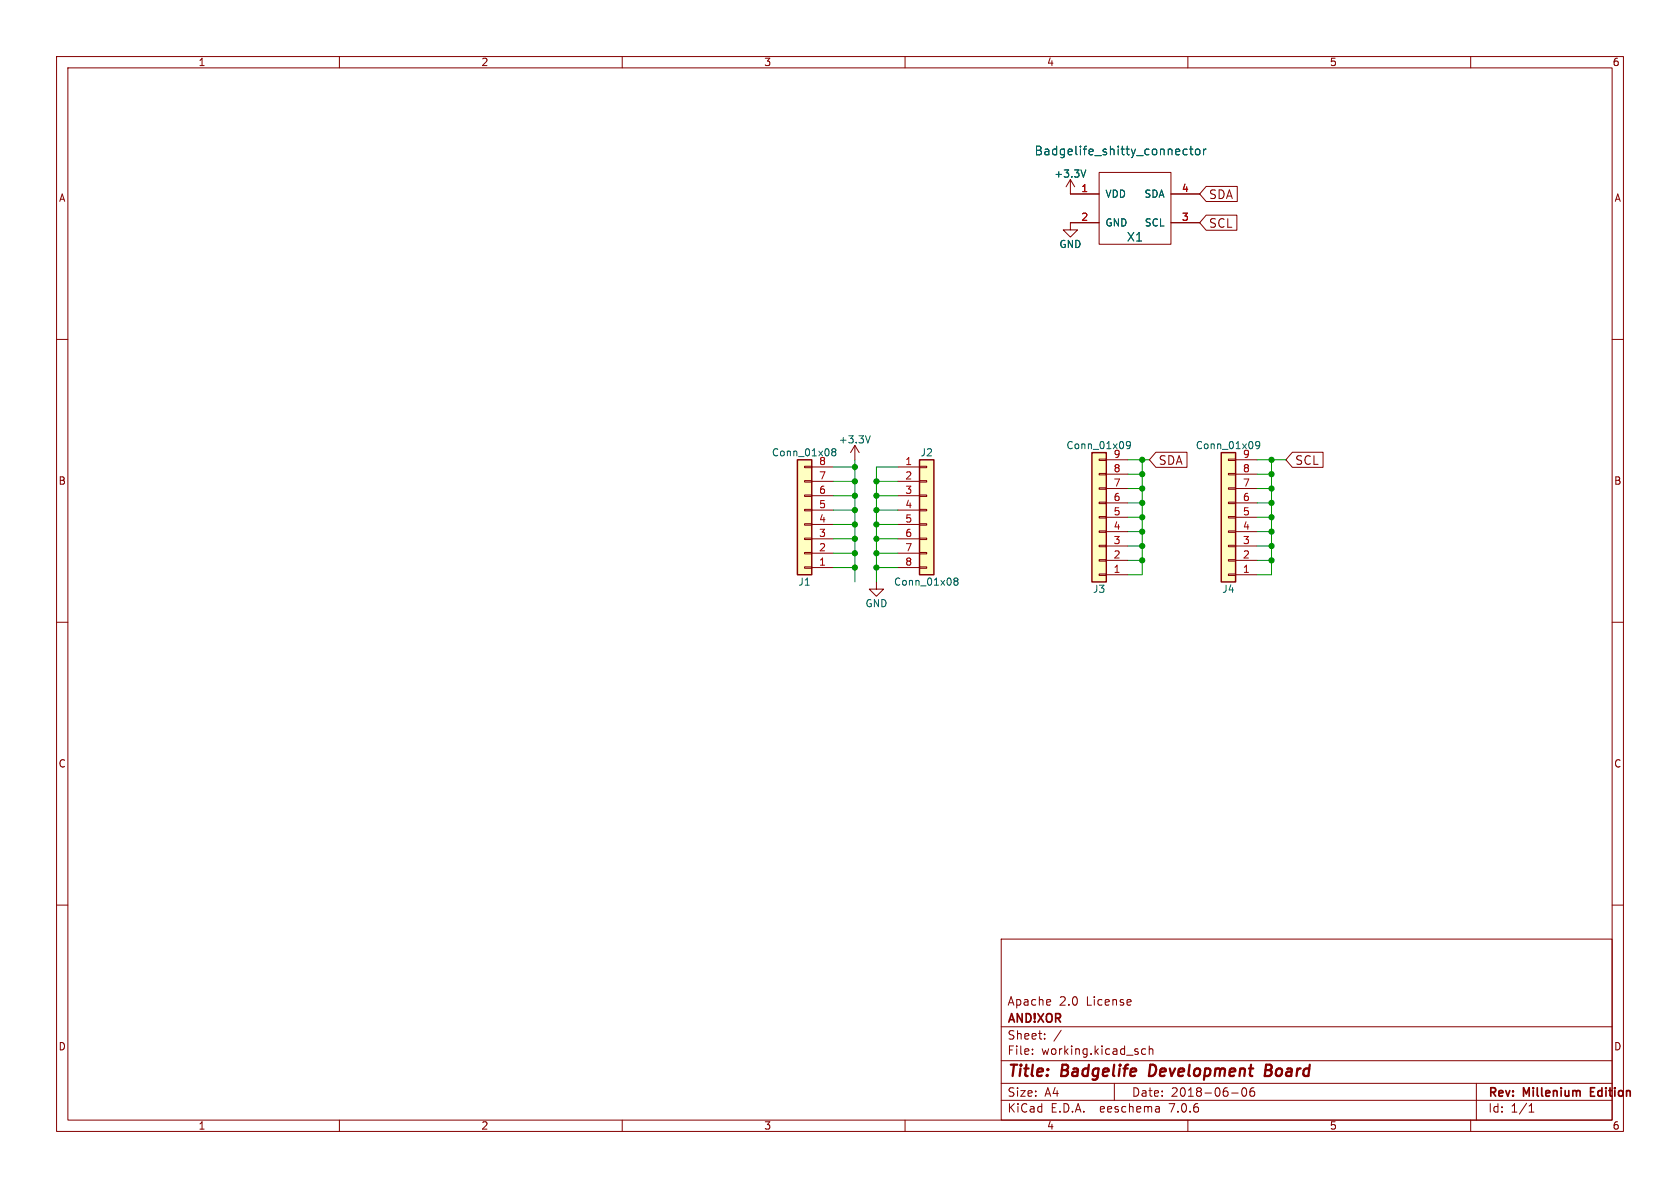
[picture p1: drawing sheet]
(kicad_sch (version 20230121) (generator eeschema)

 (paper "A4")

 (title_block
  (title "Badgelife Development Board")
  (date "2018-06-06")
  (rev "Millenium Edition")
  (company "AND!XOR")
  (comment 1 "Apache 2.0 License"))

 (lib_symbols
  (symbol "badgelife_dev_board-rescue:+3.3V" (power) (pin_names (offset 0)) (in_bom yes) (on_board yes)
   (property "Reference" "#PWR" (at 0 -3.81 0) (effects (font (size 1.27 1.27)) hide))
   (property "Value" "+3.3V" (at 0 3.556 0) (effects (font (size 1.27 1.27))))
   (property "Footprint" "" (at 0 0 0) (effects (font (size 1.27 1.27)) hide))
   (property "Datasheet" "" (at 0 0 0) (effects (font (size 1.27 1.27)) hide))
   (symbol "+3.3V_0_1"
    (polyline (pts (xy -0.762 1.27) (xy 0 2.54)) (stroke (width 0) (type solid)) (fill (type none)))
    (polyline (pts (xy 0 0) (xy 0 2.54)) (stroke (width 0) (type solid)) (fill (type none)))
    (polyline (pts (xy 0 2.54) (xy 0.762 1.27)) (stroke (width 0) (type solid)) (fill (type none))))
   (symbol "+3.3V_1_1"
    (pin power_in line (at 0 0 90) (length 0) hide (name "+3V3" (effects (font (size 1.27 1.27)))) (number "1" (effects (font (size 1.27 1.27)))))))
  (symbol "badgelife_dev_board-rescue:Badgelife_shitty_connector" (pin_names (offset 1.016)) (in_bom yes) (on_board yes)
   (property "Reference" "X" (at 2.54 -5.08 0) (effects (font (size 1.524 1.524))))
   (property "Value" "Badgelife_shitty_connector" (at 0 10.16 0) (effects (font (size 1.524 1.524))))
   (property "Footprint" "" (at 0 0 0) (effects (font (size 1.524 1.524)) hide))
   (property "Datasheet" "" (at 0 0 0) (effects (font (size 1.524 1.524)) hide))
   (symbol "Badgelife_shitty_connector_0_1"
    (rectangle (start -3.81 6.35) (end 8.89 -6.35) (stroke (width 0) (type solid)) (fill (type none))))
   (symbol "Badgelife_shitty_connector_1_1"
    (pin input line (at -8.89 2.54 0) (length 5.08) (name "VDD" (effects (font (size 1.27 1.27)))) (number "1" (effects (font (size 1.27 1.27)))))
    (pin input line (at -8.89 -2.54 0) (length 5.08) (name "GND" (effects (font (size 1.27 1.27)))) (number "2" (effects (font (size 1.27 1.27)))))
    (pin input line (at 13.97 -2.54 180) (length 5.08) (name "SCL" (effects (font (size 1.27 1.27)))) (number "3" (effects (font (size 1.27 1.27)))))
    (pin input line (at 13.97 2.54 180) (length 5.08) (name "SDA" (effects (font (size 1.27 1.27)))) (number "4" (effects (font (size 1.27 1.27)))))))
  (symbol "badgelife_dev_board-rescue:Conn_01x08" (pin_names (offset 1.016) hide) (in_bom yes) (on_board yes)
   (property "Reference" "J" (at 0 10.16 0) (effects (font (size 1.27 1.27))))
   (property "Value" "Conn_01x08" (at 0 -12.7 0) (effects (font (size 1.27 1.27))))
   (property "Footprint" "" (at 0 0 0) (effects (font (size 1.27 1.27)) hide))
   (property "Datasheet" "" (at 0 0 0) (effects (font (size 1.27 1.27)) hide))
   (symbol "Conn_01x08_1_1"
    (rectangle (start -1.27 -10.033) (end 0 -10.287) (stroke (width 0.1524) (type solid)) (fill (type none)))
    (rectangle (start -1.27 -7.493) (end 0 -7.747) (stroke (width 0.1524) (type solid)) (fill (type none)))
    (rectangle (start -1.27 -4.953) (end 0 -5.207) (stroke (width 0.1524) (type solid)) (fill (type none)))
    (rectangle (start -1.27 -2.413) (end 0 -2.667) (stroke (width 0.1524) (type solid)) (fill (type none)))
    (rectangle (start -1.27 0.127) (end 0 -0.127) (stroke (width 0.1524) (type solid)) (fill (type none)))
    (rectangle (start -1.27 2.667) (end 0 2.413) (stroke (width 0.1524) (type solid)) (fill (type none)))
    (rectangle (start -1.27 5.207) (end 0 4.953) (stroke (width 0.1524) (type solid)) (fill (type none)))
    (rectangle (start -1.27 7.747) (end 0 7.493) (stroke (width 0.1524) (type solid)) (fill (type none)))
    (rectangle (start -1.27 8.89) (end 1.27 -11.43) (stroke (width 0.254) (type solid)) (fill (type background)))
    (pin passive line (at -5.08 7.62 0) (length 3.81) (name "Pin_1" (effects (font (size 1.27 1.27)))) (number "1" (effects (font (size 1.27 1.27)))))
    (pin passive line (at -5.08 5.08 0) (length 3.81) (name "Pin_2" (effects (font (size 1.27 1.27)))) (number "2" (effects (font (size 1.27 1.27)))))
    (pin passive line (at -5.08 2.54 0) (length 3.81) (name "Pin_3" (effects (font (size 1.27 1.27)))) (number "3" (effects (font (size 1.27 1.27)))))
    (pin passive line (at -5.08 0 0) (length 3.81) (name "Pin_4" (effects (font (size 1.27 1.27)))) (number "4" (effects (font (size 1.27 1.27)))))
    (pin passive line (at -5.08 -2.54 0) (length 3.81) (name "Pin_5" (effects (font (size 1.27 1.27)))) (number "5" (effects (font (size 1.27 1.27)))))
    (pin passive line (at -5.08 -5.08 0) (length 3.81) (name "Pin_6" (effects (font (size 1.27 1.27)))) (number "6" (effects (font (size 1.27 1.27)))))
    (pin passive line (at -5.08 -7.62 0) (length 3.81) (name "Pin_7" (effects (font (size 1.27 1.27)))) (number "7" (effects (font (size 1.27 1.27)))))
    (pin passive line (at -5.08 -10.16 0) (length 3.81) (name "Pin_8" (effects (font (size 1.27 1.27)))) (number "8" (effects (font (size 1.27 1.27)))))))
  (symbol "badgelife_dev_board-rescue:Conn_01x09" (pin_names (offset 1.016) hide) (in_bom yes) (on_board yes)
   (property "Reference" "J" (at 0 12.7 0) (effects (font (size 1.27 1.27))))
   (property "Value" "Conn_01x09" (at 0 -12.7 0) (effects (font (size 1.27 1.27))))
   (property "Footprint" "" (at 0 0 0) (effects (font (size 1.27 1.27)) hide))
   (property "Datasheet" "" (at 0 0 0) (effects (font (size 1.27 1.27)) hide))
   (symbol "Conn_01x09_1_1"
    (rectangle (start -1.27 -10.033) (end 0 -10.287) (stroke (width 0.1524) (type solid)) (fill (type none)))
    (rectangle (start -1.27 -7.493) (end 0 -7.747) (stroke (width 0.1524) (type solid)) (fill (type none)))
    (rectangle (start -1.27 -4.953) (end 0 -5.207) (stroke (width 0.1524) (type solid)) (fill (type none)))
    (rectangle (start -1.27 -2.413) (end 0 -2.667) (stroke (width 0.1524) (type solid)) (fill (type none)))
    (rectangle (start -1.27 0.127) (end 0 -0.127) (stroke (width 0.1524) (type solid)) (fill (type none)))
    (rectangle (start -1.27 2.667) (end 0 2.413) (stroke (width 0.1524) (type solid)) (fill (type none)))
    (rectangle (start -1.27 5.207) (end 0 4.953) (stroke (width 0.1524) (type solid)) (fill (type none)))
    (rectangle (start -1.27 7.747) (end 0 7.493) (stroke (width 0.1524) (type solid)) (fill (type none)))
    (rectangle (start -1.27 10.287) (end 0 10.033) (stroke (width 0.1524) (type solid)) (fill (type none)))
    (rectangle (start -1.27 11.43) (end 1.27 -11.43) (stroke (width 0.254) (type solid)) (fill (type background)))
    (pin passive line (at -5.08 10.16 0) (length 3.81) (name "Pin_1" (effects (font (size 1.27 1.27)))) (number "1" (effects (font (size 1.27 1.27)))))
    (pin passive line (at -5.08 7.62 0) (length 3.81) (name "Pin_2" (effects (font (size 1.27 1.27)))) (number "2" (effects (font (size 1.27 1.27)))))
    (pin passive line (at -5.08 5.08 0) (length 3.81) (name "Pin_3" (effects (font (size 1.27 1.27)))) (number "3" (effects (font (size 1.27 1.27)))))
    (pin passive line (at -5.08 2.54 0) (length 3.81) (name "Pin_4" (effects (font (size 1.27 1.27)))) (number "4" (effects (font (size 1.27 1.27)))))
    (pin passive line (at -5.08 0 0) (length 3.81) (name "Pin_5" (effects (font (size 1.27 1.27)))) (number "5" (effects (font (size 1.27 1.27)))))
    (pin passive line (at -5.08 -2.54 0) (length 3.81) (name "Pin_6" (effects (font (size 1.27 1.27)))) (number "6" (effects (font (size 1.27 1.27)))))
    (pin passive line (at -5.08 -5.08 0) (length 3.81) (name "Pin_7" (effects (font (size 1.27 1.27)))) (number "7" (effects (font (size 1.27 1.27)))))
    (pin passive line (at -5.08 -7.62 0) (length 3.81) (name "Pin_8" (effects (font (size 1.27 1.27)))) (number "8" (effects (font (size 1.27 1.27)))))
    (pin passive line (at -5.08 -10.16 0) (length 3.81) (name "Pin_9" (effects (font (size 1.27 1.27)))) (number "9" (effects (font (size 1.27 1.27)))))))
  (symbol "badgelife_dev_board-rescue:GND" (power) (pin_names (offset 0)) (in_bom yes) (on_board yes)
   (property "Reference" "#PWR" (at 0 -6.35 0) (effects (font (size 1.27 1.27)) hide))
   (property "Value" "GND" (at 0 -3.81 0) (effects (font (size 1.27 1.27))))
   (property "Footprint" "" (at 0 0 0) (effects (font (size 1.27 1.27)) hide))
   (property "Datasheet" "" (at 0 0 0) (effects (font (size 1.27 1.27)) hide))
   (symbol "GND_0_1"
    (polyline (pts (xy 0 0) (xy 0 -1.27) (xy 1.27 -1.27) (xy 0 -2.54) (xy -1.27 -1.27) (xy 0 -1.27)) (stroke (width 0) (type solid)) (fill (type none))))
   (symbol "GND_1_1"
    (pin power_in line (at 0 0 270) (length 0) hide (name "GND" (effects (font (size 1.27 1.27)))) (number "1" (effects (font (size 1.27 1.27))))))))

 (junction (at 151.13 92.71) (diameter 0) (color 0 0 0 0))
 (junction (at 224.79 91.44) (diameter 0) (color 0 0 0 0))
 (junction (at 224.79 88.9) (diameter 0) (color 0 0 0 0))
 (junction (at 201.93 81.28) (diameter 0) (color 0 0 0 0))
 (junction (at 151.13 82.55) (diameter 0) (color 0 0 0 0))
 (junction (at 224.79 93.98) (diameter 0) (color 0 0 0 0))
 (junction (at 154.94 87.63) (diameter 0) (color 0 0 0 0))
 (junction (at 224.79 86.36) (diameter 0) (color 0 0 0 0))
 (junction (at 201.93 88.9) (diameter 0) (color 0 0 0 0))
 (junction (at 154.94 90.17) (diameter 0) (color 0 0 0 0))
 (junction (at 224.79 99.06) (diameter 0) (color 0 0 0 0))
 (junction (at 154.94 85.09) (diameter 0) (color 0 0 0 0))
 (junction (at 154.94 100.33) (diameter 0) (color 0 0 0 0))
 (junction (at 201.93 86.36) (diameter 0) (color 0 0 0 0))
 (junction (at 201.93 91.44) (diameter 0) (color 0 0 0 0))
 (junction (at 201.93 93.98) (diameter 0) (color 0 0 0 0))
 (junction (at 151.13 90.17) (diameter 0) (color 0 0 0 0))
 (junction (at 151.13 85.09) (diameter 0) (color 0 0 0 0))
 (junction (at 151.13 97.79) (diameter 0) (color 0 0 0 0))
 (junction (at 224.79 83.82) (diameter 0) (color 0 0 0 0))
 (junction (at 224.79 81.28) (diameter 0) (color 0 0 0 0))
 (junction (at 201.93 99.06) (diameter 0) (color 0 0 0 0))
 (junction (at 151.13 100.33) (diameter 0) (color 0 0 0 0))
 (junction (at 201.93 96.52) (diameter 0) (color 0 0 0 0))
 (junction (at 201.93 83.82) (diameter 0) (color 0 0 0 0))
 (junction (at 154.94 92.71) (diameter 0) (color 0 0 0 0))
 (junction (at 154.94 95.25) (diameter 0) (color 0 0 0 0))
 (junction (at 224.79 96.52) (diameter 0) (color 0 0 0 0))
 (junction (at 151.13 87.63) (diameter 0) (color 0 0 0 0))
 (junction (at 151.13 95.25) (diameter 0) (color 0 0 0 0))
 (junction (at 154.94 97.79) (diameter 0) (color 0 0 0 0))

 (wire (pts (xy 158.75 90.17) (xy 154.94 90.17)) (stroke (width 0) (type default)))
 (wire (pts (xy 224.79 96.52) (xy 222.25 96.52)) (stroke (width 0) (type default)))
 (wire (pts (xy 224.79 96.52) (xy 224.79 99.06)) (stroke (width 0) (type default)))
 (wire (pts (xy 224.79 88.9) (xy 224.79 91.44)) (stroke (width 0) (type default)))
 (wire (pts (xy 158.75 87.63) (xy 154.94 87.63)) (stroke (width 0) (type default)))
 (wire (pts (xy 224.79 101.6) (xy 222.25 101.6)) (stroke (width 0) (type default)))
 (wire (pts (xy 158.75 95.25) (xy 154.94 95.25)) (stroke (width 0) (type default)))
 (wire (pts (xy 201.93 101.6) (xy 199.39 101.6)) (stroke (width 0) (type default)))
 (wire (pts (xy 201.93 88.9) (xy 201.93 91.44)) (stroke (width 0) (type default)))
 (wire (pts (xy 147.32 92.71) (xy 151.13 92.71)) (stroke (width 0) (type default)))
 (wire (pts (xy 154.94 97.79) (xy 154.94 100.33)) (stroke (width 0) (type default)))
 (wire (pts (xy 154.94 100.33) (xy 154.94 102.87)) (stroke (width 0) (type default)))
 (wire (pts (xy 151.13 97.79) (xy 147.32 97.79)) (stroke (width 0) (type default)))
 (wire (pts (xy 224.79 99.06) (xy 224.79 101.6)) (stroke (width 0) (type default)))
 (wire (pts (xy 151.13 90.17) (xy 147.32 90.17)) (stroke (width 0) (type default)))
 (wire (pts (xy 158.75 85.09) (xy 154.94 85.09)) (stroke (width 0) (type default)))
 (wire (pts (xy 227.33 81.28) (xy 224.79 81.28)) (stroke (width 0) (type default)))
 (wire (pts (xy 151.13 90.17) (xy 151.13 92.71)) (stroke (width 0) (type default)))
 (wire (pts (xy 222.25 83.82) (xy 224.79 83.82)) (stroke (width 0) (type default)))
 (wire (pts (xy 147.32 82.55) (xy 151.13 82.55)) (stroke (width 0) (type default)))
 (wire (pts (xy 154.94 85.09) (xy 154.94 87.63)) (stroke (width 0) (type default)))
 (wire (pts (xy 224.79 91.44) (xy 224.79 93.98)) (stroke (width 0) (type default)))
 (wire (pts (xy 199.39 91.44) (xy 201.93 91.44)) (stroke (width 0) (type default)))
 (wire (pts (xy 201.93 99.06) (xy 199.39 99.06)) (stroke (width 0) (type default)))
 (wire (pts (xy 151.13 81.28) (xy 151.13 82.55)) (stroke (width 0) (type default)))
 (wire (pts (xy 151.13 97.79) (xy 151.13 100.33)) (stroke (width 0) (type default)))
 (wire (pts (xy 199.39 83.82) (xy 201.93 83.82)) (stroke (width 0) (type default)))
 (wire (pts (xy 224.79 86.36) (xy 224.79 88.9)) (stroke (width 0) (type default)))
 (wire (pts (xy 151.13 85.09) (xy 151.13 87.63)) (stroke (width 0) (type default)))
 (wire (pts (xy 158.75 97.79) (xy 154.94 97.79)) (stroke (width 0) (type default)))
 (wire (pts (xy 199.39 93.98) (xy 201.93 93.98)) (stroke (width 0) (type default)))
 (wire (pts (xy 201.93 81.28) (xy 199.39 81.28)) (stroke (width 0) (type default)))
 (wire (pts (xy 199.39 88.9) (xy 201.93 88.9)) (stroke (width 0) (type default)))
 (wire (pts (xy 154.94 90.17) (xy 154.94 92.71)) (stroke (width 0) (type default)))
 (wire (pts (xy 201.93 86.36) (xy 201.93 88.9)) (stroke (width 0) (type default)))
 (wire (pts (xy 154.94 92.71) (xy 154.94 95.25)) (stroke (width 0) (type default)))
 (wire (pts (xy 222.25 86.36) (xy 224.79 86.36)) (stroke (width 0) (type default)))
 (wire (pts (xy 222.25 88.9) (xy 224.79 88.9)) (stroke (width 0) (type default)))
 (wire (pts (xy 201.93 93.98) (xy 201.93 96.52)) (stroke (width 0) (type default)))
 (wire (pts (xy 151.13 100.33) (xy 151.13 102.87)) (stroke (width 0) (type default)))
 (wire (pts (xy 201.93 81.28) (xy 201.93 83.82)) (stroke (width 0) (type default)))
 (wire (pts (xy 151.13 95.25) (xy 151.13 97.79)) (stroke (width 0) (type default)))
 (wire (pts (xy 154.94 82.55) (xy 154.94 85.09)) (stroke (width 0) (type default)))
 (wire (pts (xy 151.13 92.71) (xy 151.13 95.25)) (stroke (width 0) (type default)))
 (wire (pts (xy 222.25 93.98) (xy 224.79 93.98)) (stroke (width 0) (type default)))
 (wire (pts (xy 151.13 87.63) (xy 151.13 90.17)) (stroke (width 0) (type default)))
 (wire (pts (xy 224.79 81.28) (xy 224.79 83.82)) (stroke (width 0) (type default)))
 (wire (pts (xy 201.93 96.52) (xy 199.39 96.52)) (stroke (width 0) (type default)))
 (wire (pts (xy 203.2 81.28) (xy 201.93 81.28)) (stroke (width 0) (type default)))
 (wire (pts (xy 222.25 91.44) (xy 224.79 91.44)) (stroke (width 0) (type default)))
 (wire (pts (xy 199.39 86.36) (xy 201.93 86.36)) (stroke (width 0) (type default)))
 (wire (pts (xy 151.13 95.25) (xy 147.32 95.25)) (stroke (width 0) (type default)))
 (wire (pts (xy 201.93 99.06) (xy 201.93 101.6)) (stroke (width 0) (type default)))
 (wire (pts (xy 151.13 82.55) (xy 151.13 85.09)) (stroke (width 0) (type default)))
 (wire (pts (xy 151.13 100.33) (xy 147.32 100.33)) (stroke (width 0) (type default)))
 (wire (pts (xy 154.94 82.55) (xy 158.75 82.55)) (stroke (width 0) (type default)))
 (wire (pts (xy 201.93 91.44) (xy 201.93 93.98)) (stroke (width 0) (type default)))
 (wire (pts (xy 158.75 100.33) (xy 154.94 100.33)) (stroke (width 0) (type default)))
 (wire (pts (xy 147.32 87.63) (xy 151.13 87.63)) (stroke (width 0) (type default)))
 (wire (pts (xy 224.79 81.28) (xy 222.25 81.28)) (stroke (width 0) (type default)))
 (wire (pts (xy 201.93 83.82) (xy 201.93 86.36)) (stroke (width 0) (type default)))
 (wire (pts (xy 151.13 85.09) (xy 147.32 85.09)) (stroke (width 0) (type default)))
 (wire (pts (xy 154.94 87.63) (xy 154.94 90.17)) (stroke (width 0) (type default)))
 (wire (pts (xy 201.93 96.52) (xy 201.93 99.06)) (stroke (width 0) (type default)))
 (wire (pts (xy 224.79 93.98) (xy 224.79 96.52)) (stroke (width 0) (type default)))
 (wire (pts (xy 158.75 92.71) (xy 154.94 92.71)) (stroke (width 0) (type default)))
 (wire (pts (xy 224.79 83.82) (xy 224.79 86.36)) (stroke (width 0) (type default)))
 (wire (pts (xy 224.79 99.06) (xy 222.25 99.06)) (stroke (width 0) (type default)))
 (wire (pts (xy 154.94 95.25) (xy 154.94 97.79)) (stroke (width 0) (type default)))

 (global_label "SDA" (shape input) (at 203.2 81.28 0) (effects (font (size 1.524 1.524)) (justify left))
  (property "Intersheetrefs" "${INTERSHEET_REFS}" (at 203.2 81.28 0) (effects (font (size 1.27 1.27)) hide)))
 (global_label "SCL" (shape input) (at 212.09 39.37 0) (effects (font (size 1.524 1.524)) (justify left))
  (property "Intersheetrefs" "${INTERSHEET_REFS}" (at 212.09 39.37 0) (effects (font (size 1.27 1.27)) hide)))
 (global_label "SCL" (shape input) (at 227.33 81.28 0) (effects (font (size 1.524 1.524)) (justify left))
  (property "Intersheetrefs" "${INTERSHEET_REFS}" (at 227.33 81.28 0) (effects (font (size 1.27 1.27)) hide)))
 (global_label "SDA" (shape input) (at 212.09 34.29 0) (effects (font (size 1.524 1.524)) (justify left))
  (property "Intersheetrefs" "${INTERSHEET_REFS}" (at 212.09 34.29 0) (effects (font (size 1.27 1.27)) hide)))

 (symbol (lib_id "badgelife_dev_board-rescue:GND") (at 189.23 39.37 0) (unit 1) (in_bom yes) (on_board yes) (dnp no)
  (property "Reference" "#PWR4" (at 189.23 45.72 0) (effects (font (size 1.27 1.27)) hide))
  (property "Value" "GND" (at 189.23 43.18 0) (effects (font (size 1.27 1.27))))
  (property "Footprint" "" (at 189.23 39.37 0) (effects (font (size 1.27 1.27)) hide))
  (property "Datasheet" "" (at 189.23 39.37 0) (effects (font (size 1.27 1.27)) hide)) (pin "1"))

 (symbol (lib_id "badgelife_dev_board-rescue:+3.3V") (at 189.23 34.29 0) (unit 1) (in_bom yes) (on_board yes) (dnp no)
  (property "Reference" "#PWR3" (at 189.23 38.1 0) (effects (font (size 1.27 1.27)) hide))
  (property "Value" "+3.3V" (at 189.23 30.734 0) (effects (font (size 1.27 1.27))))
  (property "Footprint" "" (at 189.23 34.29 0) (effects (font (size 1.27 1.27)) hide))
  (property "Datasheet" "" (at 189.23 34.29 0) (effects (font (size 1.27 1.27)) hide)) (pin "1"))

 (symbol (lib_id "badgelife_dev_board-rescue:GND") (at 154.94 102.87 0) (unit 1) (in_bom yes) (on_board yes) (dnp no)
  (property "Reference" "#PWR2" (at 154.94 109.22 0) (effects (font (size 1.27 1.27)) hide))
  (property "Value" "GND" (at 154.94 106.68 0) (effects (font (size 1.27 1.27))))
  (property "Footprint" "" (at 154.94 102.87 0) (effects (font (size 1.27 1.27)) hide))
  (property "Datasheet" "" (at 154.94 102.87 0) (effects (font (size 1.27 1.27)) hide)) (pin "1"))

 (symbol (lib_id "badgelife_dev_board-rescue:+3.3V") (at 151.13 81.28 0) (unit 1) (in_bom yes) (on_board yes) (dnp no)
  (property "Reference" "#PWR1" (at 151.13 85.09 0) (effects (font (size 1.27 1.27)) hide))
  (property "Value" "+3.3V" (at 151.13 77.724 0) (effects (font (size 1.27 1.27))))
  (property "Footprint" "" (at 151.13 81.28 0) (effects (font (size 1.27 1.27)) hide))
  (property "Datasheet" "" (at 151.13 81.28 0) (effects (font (size 1.27 1.27)) hide)) (pin "1"))

 (symbol (lib_id "badgelife_dev_board-rescue:Badgelife_shitty_connector") (at 198.12 36.83 0) (unit 1) (in_bom yes) (on_board yes) (dnp no)
  (property "Reference" "X1" (at 200.66 41.91 0) (effects (font (size 1.524 1.524))))
  (property "Value" "Badgelife_shitty_connector" (at 198.12 26.67 0) (effects (font (size 1.524 1.524))))
  (property "Footprint" "mrmeeseeks:Badgelife-Shitty-2x2" (at 198.12 36.83 0) (effects (font (size 1.524 1.524)) hide))
  (property "Datasheet" "" (at 198.12 36.83 0) (effects (font (size 1.524 1.524)) hide)) (pin "1") (pin "2") (pin "3") (pin "4"))

 (symbol (lib_id "badgelife_dev_board-rescue:Conn_01x09") (at 194.31 91.44 180) (unit 1) (in_bom yes) (on_board yes) (dnp no)
  (property "Reference" "J3" (at 194.31 104.14 0) (effects (font (size 1.27 1.27))))
  (property "Value" "Conn_01x09" (at 194.31 78.74 0) (effects (font (size 1.27 1.27))))
  (property "Footprint" "" (at 194.31 91.44 0) (effects (font (size 1.27 1.27)) hide))
  (property "Datasheet" "" (at 194.31 91.44 0) (effects (font (size 1.27 1.27)) hide)) (pin "1") (pin "2") (pin "3") (pin "4") (pin "5") (pin "6") (pin "7") (pin "8") (pin "9"))

 (symbol (lib_id "badgelife_dev_board-rescue:Conn_01x09") (at 217.17 91.44 180) (unit 1) (in_bom yes) (on_board yes) (dnp no)
  (property "Reference" "J4" (at 217.17 104.14 0) (effects (font (size 1.27 1.27))))
  (property "Value" "Conn_01x09" (at 217.17 78.74 0) (effects (font (size 1.27 1.27))))
  (property "Footprint" "" (at 217.17 91.44 0) (effects (font (size 1.27 1.27)) hide))
  (property "Datasheet" "" (at 217.17 91.44 0) (effects (font (size 1.27 1.27)) hide)) (pin "1") (pin "2") (pin "3") (pin "4") (pin "5") (pin "6") (pin "7") (pin "8") (pin "9"))

 (symbol (lib_id "badgelife_dev_board-rescue:Conn_01x08") (at 163.83 90.17 0) (unit 1) (in_bom yes) (on_board yes) (dnp no)
  (property "Reference" "J2" (at 163.83 80.01 0) (effects (font (size 1.27 1.27))))
  (property "Value" "Conn_01x08" (at 163.83 102.87 0) (effects (font (size 1.27 1.27))))
  (property "Footprint" "" (at 163.83 90.17 0) (effects (font (size 1.27 1.27)) hide))
  (property "Datasheet" "" (at 163.83 90.17 0) (effects (font (size 1.27 1.27)) hide)) (pin "1") (pin "2") (pin "3") (pin "4") (pin "5") (pin "6") (pin "7") (pin "8"))

 (symbol (lib_id "badgelife_dev_board-rescue:Conn_01x08") (at 142.24 92.71 180) (unit 1) (in_bom yes) (on_board yes) (dnp no)
  (property "Reference" "J1" (at 142.24 102.87 0) (effects (font (size 1.27 1.27))))
  (property "Value" "Conn_01x08" (at 142.24 80.01 0) (effects (font (size 1.27 1.27))))
  (property "Footprint" "" (at 142.24 92.71 0) (effects (font (size 1.27 1.27)) hide))
  (property "Datasheet" "" (at 142.24 92.71 0) (effects (font (size 1.27 1.27)) hide)) (pin "1") (pin "2") (pin "3") (pin "4") (pin "5") (pin "6") (pin "7") (pin "8"))

 (sheet_instances (path "" (page "1"))))
